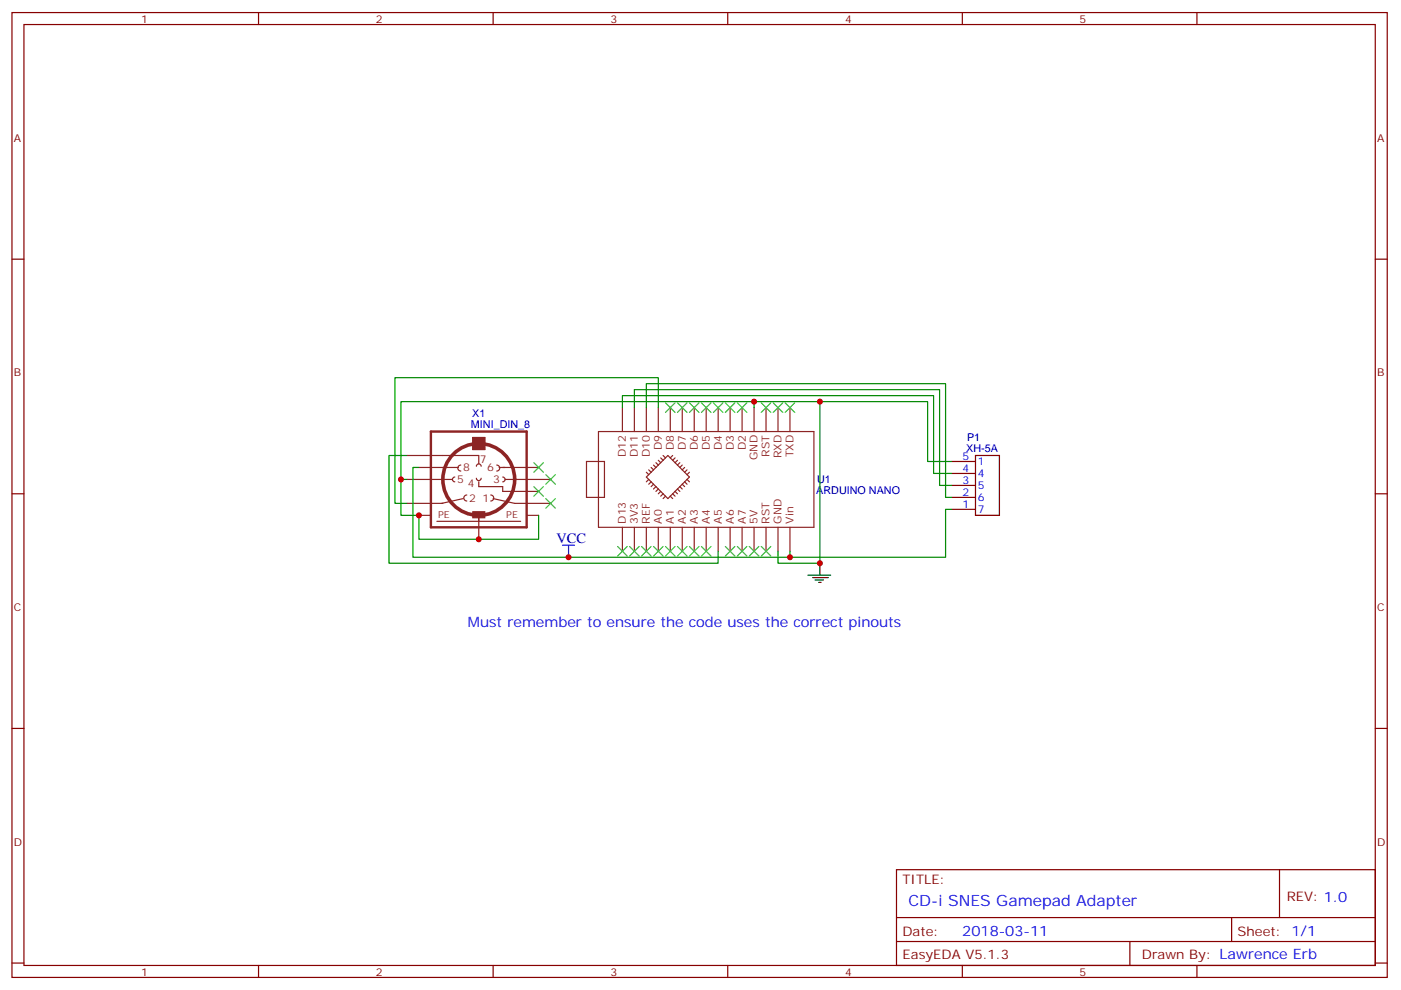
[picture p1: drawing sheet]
<svg xmlns="http://www.w3.org/2000/svg" width="413mm" height="292mm" viewBox="0 0 413 292" stroke-linecap="round" stroke-linejoin="round" font-family="sans-serif">
<g fill="none" stroke="#870000" stroke-width=".35">
<path d="M3.5 3.7h405.4v284.3h-405.4zM7.1 7.2h398.2v277.3h-398.2zM76.2 3.7v3.5M145.3 3.7v3.5M214.5 3.7v3.5M283.6 3.7v3.5M352.8 3.7v3.5M3.5 76.4h3.6M405.3 76.4h3.6M280.5 139.5h7M280.5 136h7M3.5 145.5h3.6"/>
<path d="M280.5 150.1h7M280.5 146.6h7M280.5 143.1h7M405.3 145.5h3.6M3.5 214.7h3.6M405.3 214.7h3.6M264.2 256.3h141.1v28.2h-141.1zM377.1 256.3v14.1M264.2 270.4h141.1M264.2 277.5h141.1M333 277.5v7M363 270.4v7.1"/>
<path d="M3.5 283.8h3.6M76.2 284.5v3.5M145.3 284.5v3.5M214.5 284.5v3.5M283.6 284.5v3.5M352.8 284.5v3.5M405.3 283.8h3.6"/>
</g>
<g fill="none" stroke="#8c2424" stroke-width=".35">
<path d="M119.9 134.2h21.2v2.5M123.5 137.8h11.6M135.8 137.1a.88 .88 0 0 0-.9 .8 .88 .88 0 0 0 .9 .9M139.3 128.9h3.6v3.6h-3.6zM140.4 137.4a.71 .71 0 0 1 .7-.7 .71 .71 0 0 1 .7 .7M146.4 137.1a.88 .88 0 0 1 .9 .8 .88 .88 0 0 1-.9 .9M147.1 137.8h11.6M172.9 136h5.3v10.6h-5.3zM176.4 127.2h63.5v28.2h-63.5zM183.4 120.1v7.1M187 120.1v7.1M190.5 139.2l.7 .7"/>
<path d="M190.5 120.1v7.1M191.2 138.5l.7 .7M191.9 137.8l.7 .7M192.6 137.1l.7 .7M193.3 136.3l.7 .8M194 135.6l.7 .7M194 120.1v7.1M194.7 134.9l.7 .7M195.4 134.2l.7 .7M197.6 120.1v7.1M198.3 134.2l-.7 .7M199 134.9l-.7 .7"/>
<path d="M199.7 135.6l-.7 .7M200.4 136.3l-.7 .8M201.1 137.1l-.7 .7M201.1 120.1v7.1M201.8 137.8l-.7 .7M202.5 138.5l-.7 .7M203.2 139.2l-.7 .7M204.6 120.1v7.1M208.1 120.1v7.1M211.7 120.1v7.1M215.2 120.1v7.1M218.7 120.1v7.1"/>
<path d="M222.2 120.1v7.1M225.8 120.1v7.1M229.3 120.1v7.1M232.8 120.1v7.1M119.9 141.3h13.4M119.9 148.3h10.6M123.5 151.9h3.5M128.8 153.6h24.7M134.1 140.6a.71 .71 0 0 0-.8 .7 .71 .71 0 0 0 .8 .7M136.5 146.9l-6.3 1.4M137.6 145.9a.88 .88 0 0 0-.9 .9 .88 .88 0 0 0 .9 .8M140.4 140.9a.71 .71 0 0 0 .7 .7 .71 .71 0 0 0 .7-.7"/>
<path d="M141.1 142v1.4h7.1v1.4h10.5M141.1 151.9v7M144.6 145.9a.88 .88 0 0 1 .9 .9 .88 .88 0 0 1-.9 .8M145.3 146.9l6.4 1.4h10.6M148.2 140.6a.71 .71 0 0 1 .7 .7 .71 .71 0 0 1-.7 .7M148.9 141.3h13.4M155.2 151.9h3.5M183.4 155.4v7.1M187 155.4v7.1M190.5 140.6l6.3-6.4 6.4 6.4-6.4 6.3zM190.5 155.4v7.1M191.2 141.3l-.7 .7"/>
<path d="M191.9 142l-.7 .7M192.6 142.7l-.7 .7M193.3 143.4l-.7 .7M194 144.1l-.7 .7M194 155.4v7.1M194.7 144.8l-.7 .7M195.4 145.5l-.7 .7M196.1 146.2l-.7 .7M197.6 146.2l.7 .7M197.6 155.4v7.1M198.3 145.5l.7 .7M199 144.8l.7 .7"/>
<path d="M199.7 144.1l.7 .7M200.4 143.4l.7 .7M201.1 142.7l.7 .7M201.1 155.4v7.1M201.8 142l.7 .7M202.5 141.3l.7 .7M204.6 155.4v7.1M208.1 155.4v7.1M211.7 155.4v7.1M215.2 155.4v7.1M218.7 155.4v7.1M222.2 155.4v7.1"/>
<path d="M225.8 155.4v7.1M229.3 155.4v7.1M232.8 155.4v7.1"/>
</g>
<g fill="#8c2424" stroke="#8c2424" stroke-width=".35">
<path d="M139.3 128.9h3.6v3.6h-3.6z"/>
<path d="M139.3 150.8h3.6v1.8h-3.6z"/>
</g>
<path d="M127 127.2h28.2v28.2h-28.2z" fill="none" stroke="#8c2424" stroke-width=".71"/>
<circle cx="141.1" cy="141.3" r="10.6" fill="none" stroke="#8c2424" stroke-width="1.1"/>
<path d="M287.5 134.2h7.1v17.7h-7.1zM238.1 169.5h6.7M239.5 170.2h4.6M240.2 170.9h2.5M241.3 171.6h.7M241.7 166v3.5" fill="none" stroke="#000" stroke-width=".35"/>
<path d="M165.8 160.7h3.5M167.6 160.7v3.5" fill="none" stroke="#00f" stroke-width=".35"/>
<path d="M222.2 118.4h51.2v17.6h7.1M241.7 118.4v47.6h-12.4v-3.5M119.9 134.2h-5.2v31.8h97v-3.5M123.5 137.8h-1.8v26.4h111.1v-1.7M183.4 120.1v-3.5h91.8v22.9h5.3M187 120.1v-5.3h89.9v28.3h3.6M190.5 120.1v-7h88.2v33.5h1.8M194 120.1v-8.8h-77.6v37h3.5M222.2 120.1v-1.7h-104v22.9h1.7M118.2 141.3v10.6h5.3v7h35.2v-7M280.5 150.1h-1.8v14.1h-45.9" fill="none" stroke="#008700" stroke-width=".35"/>
<g fill="#c00">
<circle cx="232.8" cy="164.2" r=".88"/>
<circle cx="222.3" cy="118.4" r=".88"/>
<circle cx="241.7" cy="118.4" r=".88"/>
<circle cx="241.7" cy="166" r=".88"/>
<circle cx="118.2" cy="141.3" r=".88"/>
<circle cx="123.5" cy="151.9" r=".88"/>
<circle cx="141.1" cy="158.9" r=".88"/>
<circle cx="167.6" cy="164.2" r=".88"/>
</g>
<g fill="none" stroke="#3c3" stroke-width=".35">
<path d="M196.1 118.7l2.9 2.8M199 118.7l-2.9 2.8M199.7 118.7l2.8 2.8M202.5 118.7l-2.8 2.8M203.2 118.7l2.8 2.8M206 118.7l-2.8 2.8M206.7 118.7l2.8 2.8M209.5 118.7l-2.8 2.8M210.3 118.7l2.8 2.8M213.1 118.7l-2.8 2.8M213.8 118.7l2.8 2.8M216.6 118.7l-2.8 2.8"/>
<path d="M217.3 118.7l2.8 2.8M220.1 118.7l-2.8 2.8M224.4 118.7l2.8 2.8M227.2 118.7l-2.8 2.8M227.9 118.7l2.8 2.8M230.7 118.7l-2.8 2.8M231.4 118.7l2.8 2.8M234.2 118.7l-2.8 2.8M157.3 136.3l2.9 2.9M160.2 136.3l-2.9 2.9M160.9 139.9l2.8 2.8M163.7 139.9l-2.8 2.8"/>
<path d="M157.3 143.4l2.9 2.8M160.2 143.4l-2.9 2.8M160.9 146.9l2.8 2.9M163.7 146.9l-2.8 2.9M182 161l2.9 2.9M184.9 161l-2.9 2.9M185.6 161l2.8 2.9M188.4 161l-2.8 2.9M189.1 161l2.8 2.9M191.9 161l-2.8 2.9M192.6 161l2.8 2.9M195.4 161l-2.8 2.9"/>
<path d="M196.1 161l2.9 2.9M199 161l-2.9 2.9M199.7 161l2.8 2.9M202.5 161l-2.8 2.9M203.2 161l2.8 2.9M206 161l-2.8 2.9M206.7 161l2.8 2.9M209.5 161l-2.8 2.9M213.8 161l2.8 2.9M216.6 161l-2.8 2.9M217.3 161l2.8 2.9M220.1 161l-2.8 2.9"/>
<path d="M220.8 161l2.9 2.9M223.7 161l-2.9 2.9M224.4 161l2.8 2.9M227.2 161l-2.8 2.9"/>
</g>
<text font-size="4.6" fill="#00f" x="267.8" y="266.9">CD-i SNES Gamepad Adapter</text>
<text font-size="4.2" fill="#000080" x="164" y="160">VCC</text>
<g font-size="4.2" fill="#00f">
<text x="137.9" y="184.7">Must remember to ensure the code uses the correct pinouts</text>
<text x="283.6" y="275.7">2018-03-11</text>
</g>
<g font-size="3.9" fill="#800">
<text x="266" y="260.5">TITLE:</text>
<text x="379.2" y="265.5">REV: 1.0</text>
<text x="266" y="275.7">Date:</text>
<text x="364.8" y="275.7">Sheet: 1/1</text>
<text x="266" y="282.8">EasyEDA V5.1.3</text>
<text x="336.5" y="282.8">Drawn By: Lawrence Erb</text>
</g>
<g font-size="3.2" fill="#800">
<text x="41.6" y="6.7">1</text>
<text x="110.8" y="6.7">2</text>
<text x="179.9" y="6.7">3</text>
<text x="249.1" y="6.7">4</text>
<text x="318.2" y="6.7">5</text>
<text x="4.1" y="41.8">A</text>
<text x="405.9" y="41.8">A</text>
<text x="4.1" y="110.9">B</text>
<text x="405.9" y="110.9">B</text>
<text x="4.1" y="180.1">C</text>
<text x="405.9" y="180.1">C</text>
<text x="4.1" y="249.2">D</text>
<text x="405.9" y="249.2">D</text>
<text x="41.6" y="287.5">1</text>
<text x="110.8" y="287.5">2</text>
<text x="179.9" y="287.5">3</text>
<text x="249.1" y="287.5">4</text>
<text x="318.2" y="287.5">5</text>
</g>
<g font-size="3.2" fill="#000080">
<text x="139.2" y="122.9">X1</text>
<text x="138.8" y="126.1">MINI_DIN_8</text>
<text x="285" y="129.9">P1</text>
<text x="284.8" y="133.2">XH-5A</text>
<text x="240.8" y="142.4">U1</text>
<text x="240.6" y="145.6">ARDUINO NANO</text>
</g>
<g font-size="3.2" fill="#8d2323">
<text x="141.5" y="136.3">7</text>
<text x="184.5" y="134.7" transform="rotate(-90 184.5 134.7)">D12</text>
<text x="188" y="134.7" transform="rotate(-90 188 134.7)">D11</text>
<text x="191.6" y="134.7" transform="rotate(-90 191.6 134.7)">D10</text>
<text x="195.1" y="132.7" transform="rotate(-90 195.1 132.7)">D9</text>
<text x="198.6" y="132.7" transform="rotate(-90 198.6 132.7)">D8</text>
<text x="202.1" y="132.7" transform="rotate(-90 202.1 132.7)">D7</text>
<text x="205.7" y="132.7" transform="rotate(-90 205.7 132.7)">D6</text>
<text x="209.2" y="132.7" transform="rotate(-90 209.2 132.7)">D5</text>
<text x="212.7" y="132.7" transform="rotate(-90 212.7 132.7)">D4</text>
<text x="216.3" y="132.7" transform="rotate(-90 216.3 132.7)">D3</text>
<text x="219.8" y="132.7" transform="rotate(-90 219.8 132.7)">D2</text>
<text x="223.3" y="135.5" transform="rotate(-90 223.3 135.5)">GND</text>
<text x="226.8" y="134.6" transform="rotate(-90 226.8 134.6)">RST</text>
<text x="230.4" y="135.1" transform="rotate(-90 230.4 135.1)">RXD</text>
<text x="233.9" y="134.8" transform="rotate(-90 233.9 134.8)">TXD</text>
<text x="134.8" y="142.3">5</text>
<text x="136.5" y="138.8">8</text>
<text x="137.9" y="143.4">4</text>
<text x="143.6" y="138.8">6</text>
<text x="145.3" y="142.3">3</text>
<text x="138.3" y="148">2</text>
<text x="142.2" y="148">1</text>
<text x="184.5" y="154.3" transform="rotate(-90 184.5 154.3)">D13</text>
<text x="188" y="154.3" transform="rotate(-90 188 154.3)">3V3</text>
<text x="191.6" y="154.3" transform="rotate(-90 191.6 154.3)">REF</text>
<text x="195.1" y="154.3" transform="rotate(-90 195.1 154.3)">A0</text>
<text x="198.6" y="154.3" transform="rotate(-90 198.6 154.3)">A1</text>
<text x="202.1" y="154.3" transform="rotate(-90 202.1 154.3)">A2</text>
<text x="205.7" y="154.3" transform="rotate(-90 205.7 154.3)">A3</text>
<text x="209.2" y="154.3" transform="rotate(-90 209.2 154.3)">A4</text>
<text x="212.7" y="154.3" transform="rotate(-90 212.7 154.3)">A5</text>
<text x="216.3" y="154.3" transform="rotate(-90 216.3 154.3)">A6</text>
<text x="219.8" y="154.3" transform="rotate(-90 219.8 154.3)">A7</text>
<text x="223.3" y="154.3" transform="rotate(-90 223.3 154.3)">5V</text>
<text x="226.8" y="154.3" transform="rotate(-90 226.8 154.3)">RST</text>
<text x="230.4" y="154.3" transform="rotate(-90 230.4 154.3)">GND</text>
<text x="233.9" y="154.3" transform="rotate(-90 233.9 154.3)">Vin</text>
</g>
<g font-size="3.2" fill="#00f">
<text x="283.7" y="135.6">5</text>
<text x="288.2" y="137.1">1</text>
<text x="283.7" y="142.7">3</text>
<text x="283.7" y="139.2">4</text>
<text x="288.2" y="140.6">4</text>
<text x="283.7" y="149.8">1</text>
<text x="283.7" y="146.2">2</text>
<text x="288.2" y="147.6">6</text>
<text x="288.2" y="144.1">5</text>
<text x="288.2" y="151.2">7</text>
</g>
<g font-size="2.8" fill="#8d2323">
<text x="129.1" y="152.6">PE</text>
<text x="149.2" y="152.6">PE</text>
</g>
</svg>
